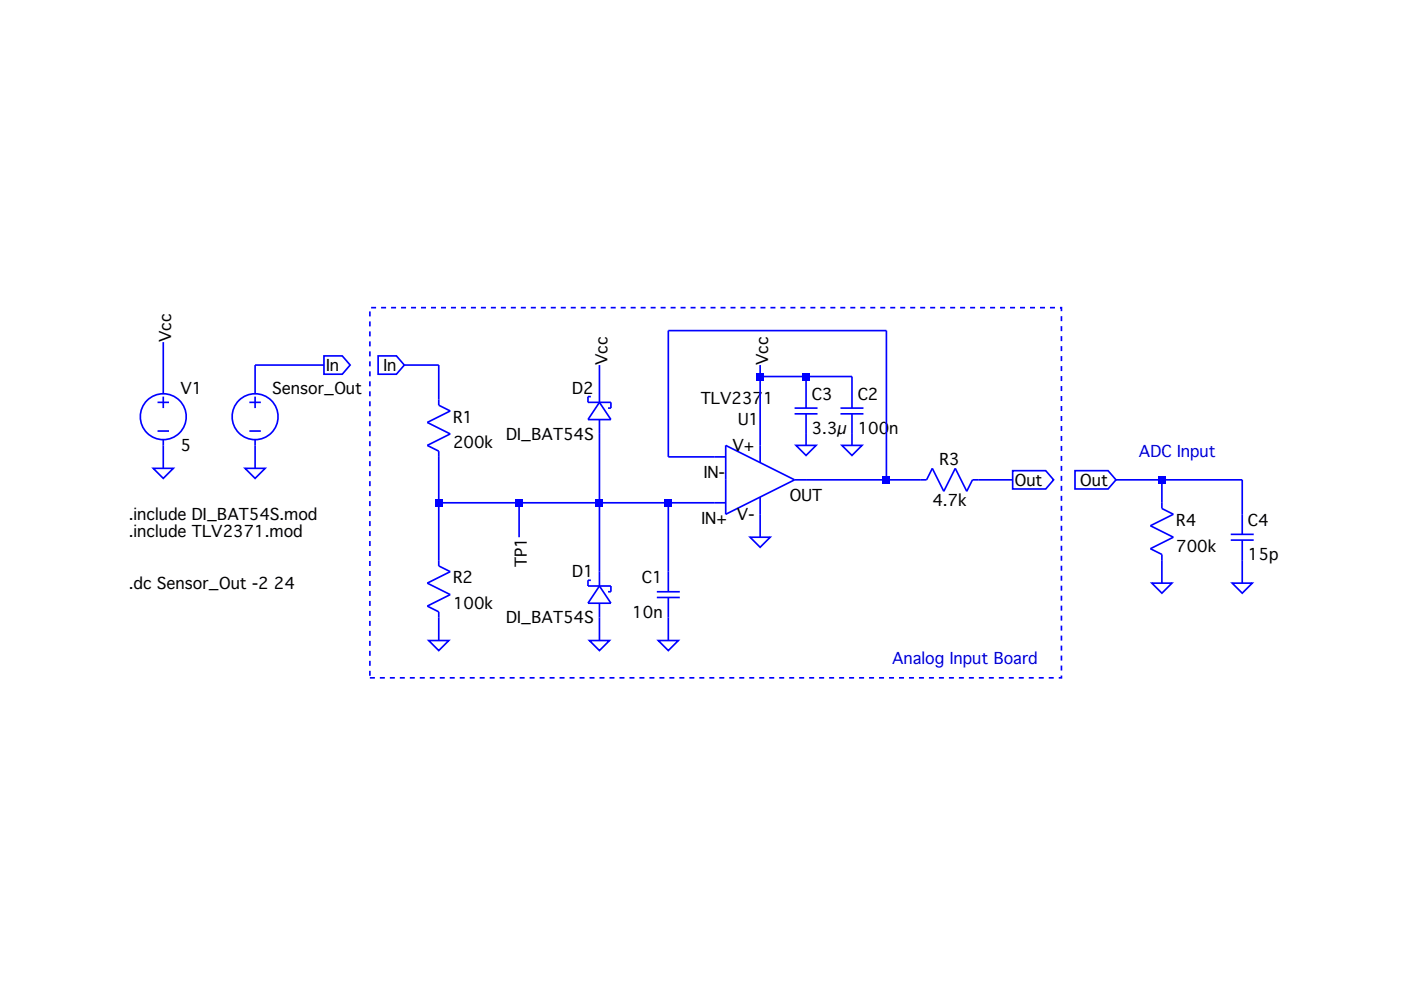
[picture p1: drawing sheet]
<svg xmlns="http://www.w3.org/2000/svg" width="297mm" height="210mm" viewBox="0 0 297 210" stroke-linecap="round" stroke-linejoin="round" font-family="sans-serif">
<path d="M78.4 65.2h146.6v78.5h-146.6z" fill="none" stroke="#00f" stroke-width=".35" stroke-dasharray="1.1 1.1" stroke-linecap="butt"/>
<g fill="none" stroke="#00f" stroke-width=".35">
<path d="M34.6 72.5v11M68.7 75.5h3.9l1.6 1.9-1.6 1.9h-3.9zM68.7 77.4h-14.6v6.1M80.2 75.5h3.8l1.7 1.9-1.7 1.9h-3.8zM85.7 77.4h7.3v8.5l2.5 1.2-4.9 2.5 4.9 2.4-4.9 2.4 2.4 1.3v24.3l2.5 1.2-4.9 2.4 4.9 2.5-4.9 2.4 2.4 1.2v6.1M127.1 77.4v7.9M161.2 77.4v20.7M161.2 79.8h19.4v6.7M170.9 79.8v6.7M32.5 99.3h4.2l-2.1 2.1zM33.4 85.3h2.4M33.4 91.4h2.4"/>
<path d="M34.6 84.1v2.4M34.6 93.2v6.1M52 99.3h4.2l-2.1 2.1zM52.9 85.3h2.4M52.9 91.4h2.4M54.1 84.1v2.4M54.1 93.2v6.1M125.3 84.1h-.6v1.2h4.8v1.2h-.6M127.1 89v35.2M127.1 85.3l2.4 3.7h-4.8zM153.9 94.4l14.6 7.3-14.6 7.3zM153.9 96.9h-12.2v-26.8h46.2v31.6"/>
<path d="M168.5 86.5h4.8M168.5 87.7h4.8M168.8 94.4h4.2l-2.1 2.2zM170.9 87.7v6.7M178.2 86.5h4.9M178.2 87.7h4.9M178.5 94.4h4.3l-2.2 2.2zM180.6 87.7v6.7M214.7 99.8h7l1.7 1.9-1.7 2h-7zM227.9 99.8h7l1.7 1.9-1.7 2h-7zM93 106.6h60.9M110.1 106.6v7.3"/>
<path d="M141.7 106.6v18.9M159 113.9h4.3l-2.1 2.1zM161.2 105.4v8.5M168.5 101.7h28l1.2-2.4 2.4 4.9 2.4-4.9 2.5 4.9 1.2-2.5h8.5M236.6 101.7h26.8v11.6M246.3 101.7v6.1l2.5 1.2-4.9 2.5 4.9 2.4-4.9 2.4 2.4 1.3v6M260.9 113.3h4.9M260.9 114.5h4.9M263.4 114.5v9.1M90.9 135.8h4.3l-2.2 2.1zM125 135.8h4.2l-2.1 2.1zM125.3 123h-.6v1.2h4.8v1.3h-.6"/>
<path d="M127.1 124.2l2.4 3.7h-4.8zM127.1 127.9v7.9M139.3 125.5h4.8M139.3 126.7h4.8M139.6 135.8h4.2l-2.1 2.1zM141.7 126.7v9.1M244.2 123.6h4.3l-2.2 2.2zM261.2 123.6h4.3l-2.1 2.2z"/>
<circle cx="34.6" cy="88.4" r="4.9"/>
<circle cx="54.1" cy="88.4" r="4.9"/>
</g>
<g fill="#00f">
<path d="M92.3 105.8h1.5v1.6h-1.5z"/>
<path d="M109.3 105.8h1.5v1.6h-1.5z"/>
<path d="M126.3 105.8h1.6v1.6h-1.6z"/>
<path d="M140.9 105.8h1.6v1.6h-1.6z"/>
<path d="M160.4 79.1h1.5v1.5h-1.5z"/>
<path d="M170.1 79.1h1.6v1.5h-1.6z"/>
<path d="M187.2 101h1.5v1.5h-1.5z"/>
<path d="M245.6 101h1.5v1.5h-1.5z"/>
</g>
<g font-size="3.3">
<text x="36.3" y="72.5" transform="rotate(-90 36.3 72.5)">Vcc</text>
<text x="128.8" y="77.4" transform="rotate(-90 128.8 77.4)">Vcc</text>
<text x="162.8" y="77.4" transform="rotate(-90 162.8 77.4)">Vcc</text>
<text x="38.3" y="83.5">V1</text>
<text x="57.7" y="83.5">Sensor_Out</text>
<text x="69.1" y="78.6">In</text>
<text x="81.3" y="78.6">In</text>
<text x="121.3" y="83.5">D2</text>
<text x="96.1" y="89.6">R1</text>
<text x="148.6" y="85.6">TLV2371</text>
<text x="172.1" y="84.7">C3</text>
<text x="181.9" y="84.7">C2</text>
<text x="38.3" y="95.7">5</text>
<text x="96.1" y="95.1">200k</text>
<text x="107.3" y="93.2">DI_BAT54S</text>
<text x="155.3" y="95.7">V+</text>
<text x="156.5" y="90.1">U1</text>
<text x="172.1" y="92">3.3µ</text>
<text x="181.9" y="92">100n</text>
<text x="149.2" y="101.3">IN-</text>
<text x="199.2" y="98.6">R3</text>
<text x="167.5" y="106.1">OUT</text>
<text x="197.7" y="107.3">4.7k</text>
<text x="215.2" y="103">Out</text>
<text x="229" y="103">Out</text>
<text x="27.3" y="113.9">.include TLV2371.mod</text>
<text x="27.3" y="110.3">.include DI_BAT54S.mod</text>
<text x="148.7" y="111">IN+ V-</text>
<text x="249.4" y="111.5">R4</text>
<text x="264.6" y="111.5">C4</text>
<text x="249.4" y="117">700k</text>
<text x="264.6" y="118.8">15p</text>
<text x="27.3" y="124.9">.dc Sensor_Out -2</text>
<text x="58.1" y="124.9">24</text>
<text x="96.1" y="123.7">R2</text>
<text x="111.7" y="120.2" transform="rotate(-90 111.7 120.2)">TP1</text>
<text x="121.3" y="122.4">D1</text>
<text x="136.1" y="123.7">C1</text>
<text x="96.1" y="129.1">100k</text>
<text x="134.1" y="131">10n</text>
<text x="107.3" y="132.2">DI_BAT54S</text>
</g>
<g font-size="3.3" fill="#0000c8">
<text x="241.5" y="96.9">ADC Input</text>
<text x="189.2" y="140.7">Analog Input Board</text>
</g>
</svg>
